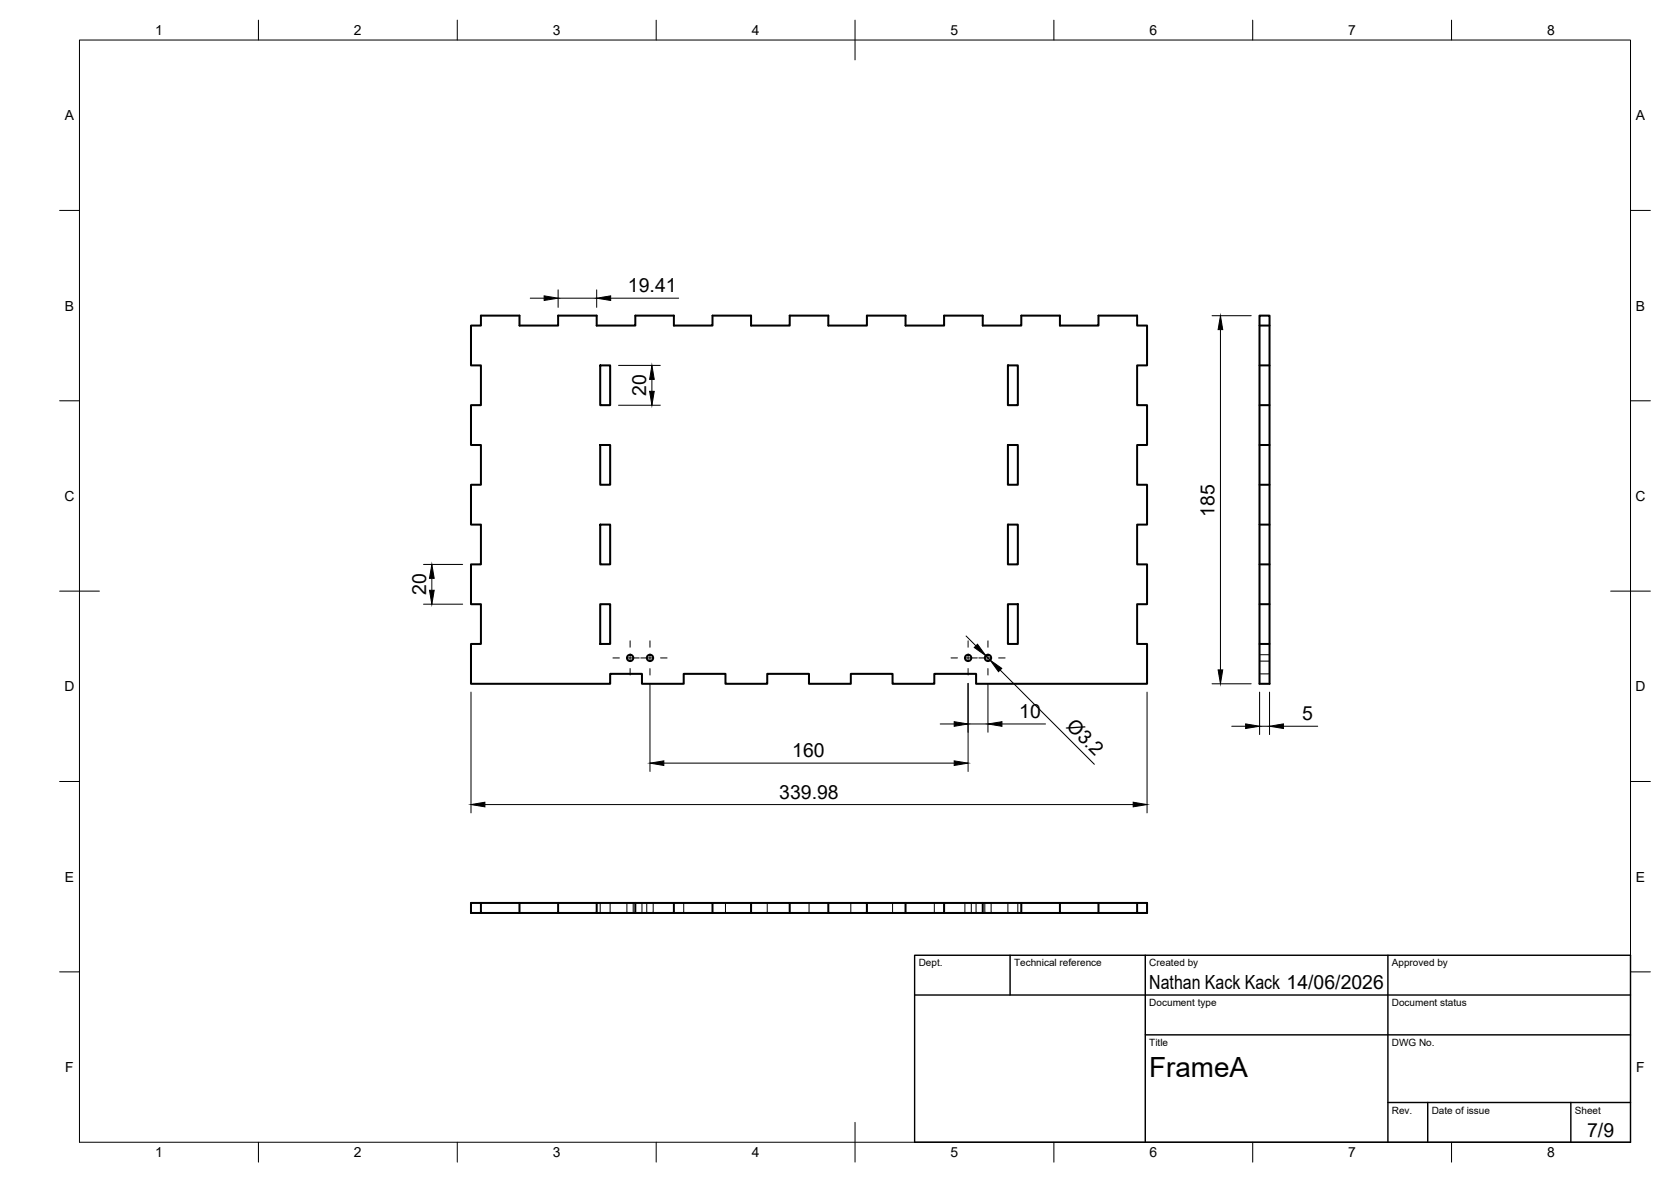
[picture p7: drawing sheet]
<svg xmlns="http://www.w3.org/2000/svg" width="420mm" height="297mm" viewBox="0 0 420 297" stroke-linecap="round" stroke-linejoin="round" font-family="sans-serif">
<!-- layer: Visible -->
<g fill="none" stroke="#000" stroke-width=".51">
<path d="M120.9 79.3h9.7v2.5h9.7v-2.5h9.7v2.5h9.7v-2.5h9.7v2.5h9.8v-2.5h9.6v2.5h9.8v-2.5h9.7v2.5h9.7v-2.5h9.7v2.5h9.7v-2.5h9.7v2.5h9.7v-2.5h9.7v2.5h9.7v-2.5h9.7v2.5h2.5v10h-2.5v10h2.5v10h-2.5v10h2.5v10h-2.5v10h2.5v10h-2.5v10h2.5v10h-43v-2.5h-10.5v2.5h-10.5v-2.5h-10.5v2.5h-10.5v-2.5h-10.5v2.5h-10.5v-2.5h-10.5v2.5h-10.5v-2.5h-8v2.5h-35v-10h2.5v-10h-2.5v-10h2.5v-10h-2.5v-10h2.5v-10h-2.5v-10h2.5v-10h-2.5v-10h2.5zM316.7 79.3h2.5v92.5h-2.5zM150.9 91.8h2.5v10h-2.5zM253.4 91.8h2.5v10h-2.5zM316.7 91.8h2.5M316.7 81.8h2.5M150.9 111.8h2.5v10h-2.5zM253.4 111.8h2.5v10h-2.5zM316.7 101.8h2.5M316.7 111.8h2.5M150.9 131.8h2.5v10h-2.5zM253.4 131.8h2.5v10h-2.5z"/>
<path d="M316.7 121.8h2.5M316.7 131.8h2.5M150.9 151.8h2.5v10h-2.5zM253.4 151.8h2.5v10h-2.5zM316.7 141.8h2.5M316.7 151.8h2.5M316.7 161.8h2.5M120.9 226.9v2.5h9.7M130.6 226.9h9.7v2.5h-9.7M130.6 226.9h-12.2v2.5h2.5M130.6 226.9v2.5M140.3 226.9h9.7"/>
<path d="M140.3 229.4h9.7M150 226.9h9.7v2.5h-9.7M150 226.9v2.5M159.7 226.9h9.7M159.7 229.4h9.7M169.4 226.9h9.8v2.5h-9.8M169.4 226.9v2.5M179.2 226.9h9.6M179.2 229.4h9.6M188.8 226.9h9.8v2.5h-9.8M188.8 226.9v2.5M198.6 226.9h9.7"/>
<path d="M198.6 229.4h9.7M208.3 226.9h9.7v2.5h-9.7M208.3 226.9v2.5M218 226.9h9.7M218 229.4h9.7M227.7 226.9h9.7v2.5h-9.7M227.7 226.9v2.5M237.4 226.9h9.7M237.4 229.4h9.7M247.1 226.9h9.7v2.5h-9.7M247.1 226.9v2.5M256.8 226.9h9.7"/>
<path d="M256.8 229.4h9.7M266.5 226.9h9.7v2.5h-9.7M266.5 226.9v2.5M276.2 226.9h12.2v2.5h-2.5M285.9 226.9v2.5h-9.7"/>
<circle cx="158.4" cy="165.3" r=".79"/>
<circle cx="163.4" cy="165.3" r=".79"/>
<circle cx="243.4" cy="165.3" r=".79"/>
<circle cx="248.4" cy="165.3" r=".79"/>
</g>
<!-- layer: Hidden -->
<g fill="none" stroke="#000" stroke-width=".25">
<path d="M316.7 169.3h2.5M316.7 164.5h2.5M316.7 166.1h2.5M150.9 226.9v2.5M153.4 226.9v2.5M157.6 226.9v2.5M159.2 226.9v2.5M161.4 226.9v2.5M162.6 226.9v2.5M164.2 226.9v2.5M171.9 226.9v2.5M182.4 226.9v2.5"/>
<path d="M192.9 226.9v2.5M203.4 226.9v2.5M213.9 226.9v2.5M224.4 226.9v2.5M234.9 226.9v2.5M242.6 226.9v2.5M244.2 226.9v2.5M245.4 226.9v2.5M247.6 226.9v2.5M249.2 226.9v2.5M253.4 226.9v2.5M255.9 226.9v2.5"/>
</g>
<!-- layer: BORDER -->
<g fill="none" stroke="#000" stroke-width=".25">
<path d="M20 10.1h390v276.9h-390zM65 5.1v5M115 5.1v5M165 5.1v5M215 5.1v10M265 5.1v5M315 5.1v5M365 5.1v5M15 52.9h5M410 52.9h5M15 100.7h5M410 100.7h5"/>
<path d="M15 148.6h10M405 148.6h10M15 196.4h5M410 196.4h5M15 244.2h5M410 244.2h5M65 287v5M115 287v5M165 287v5M215 282.1v9.9M265 287v5M315 287v5"/>
<path d="M365 287v5"/>
</g>
<!-- layer: TITLEBLOCK -->
<path d="M230 240.1h180v46.9h-180zM230 250h180M254 240.1v9.9M288 240.1v46.9M349 240.1v46.9M288 260.1h122M349 277.1h61M359 277.1v9.9M395 277.1v9.9" fill="none" stroke="#000" stroke-width=".36"/>
<!-- layer: Smart Centers -->
<g fill="none" stroke="#000" stroke-width=".25">
<path d="M154.1 165.3h1.6M157.5 165.3h3.2M158.4 161v1.7M158.4 164.5v1.7M158.4 168v1.6M161.1 165.3h3.2M163.4 161v1.7M163.4 164.5v1.7M163.4 168v1.6M166.1 165.3h1.6M239.1 165.3h1.6M242.5 165.3h3.2"/>
<path d="M243.4 161v1.7M243.4 164.5v1.7M243.4 168v1.6M246.1 165.3h3.2M248.4 161v1.7M248.4 164.5v1.7M248.4 168v1.6M251.1 165.3h1.6"/>
</g>
<!-- layer: FD_Dimensions -->
<g fill="none" stroke="#000" stroke-width=".25">
<path d="M133.3 74.9h3.5M140.3 72.8v4.4M140.3 74.9h9.7M150 72.8v4.4M153.5 74.9h17.1M304.8 79.3h9.8M155.5 91.8h10.5M163.9 95.3v3M306.9 82.8v85.5M155.5 101.8h10.5M106.5 151.8h9.8M106.5 141.8h9.8"/>
<path d="M108.6 145.3v3M242.9 159.8l2.5 2.5M118.4 173.9v30.4M163.4 171.7v22.2M243.4 171.7v22.2M247.9 164.8l1.1 1.1M248.4 171.7v12.3M251.5 168.4l23.7 23.7M288.4 173.9v30.4M304.8 171.8h9.8M316.7 173.9v10.7M319.2 173.9v10.7"/>
<path d="M166.9 191.8h73M236.4 181.9h3.5M243.4 181.9h5M251.9 181.9h11M309.7 182.5h3.5M316.7 182.5h2.5M322.7 182.5h8.6M121.9 202.2h163"/>
</g>
<g fill="#000" stroke="#000" stroke-width=".25">
<path d="M136.8 74.3l3.5 .6-3.5 .6zM150 74.9l3.5-.6v1.2zM163.9 91.8l.6 3.5h-1.2zM163.3 98.3h1.2l-.6 3.5zM306.9 79.3l.5 3.5h-1.1zM108 148.3h1.2l-.6 3.5zM108.6 141.8l.6 3.5h-1.2zM245 162.7l.8-.8 2.1 2.9zM249 165.9l2.9 2.1-.8 .8zM306.3 168.3h1.1l-.5 3.5zM163.4 191.8l3.5-.6v1.2zM239.9 191.2l3.5 .6-3.5 .6z"/>
<path d="M239.9 181.4l3.5 .5-3.5 .6zM248.4 181.9l3.5-.5v1.1zM313.2 181.9l3.5 .6-3.5 .6zM319.2 182.5l3.5-.6v1.2zM118.4 202.2l3.5-.6v1.2zM284.9 201.6l3.5 .6-3.5 .6z"/>
</g>
<text font-size="7" x="289" y="270.6">FrameA</text>
<g font-size="4.9">
<text x="157.9" y="73.5">19.41</text>
<text x="162.5" y="99.5" transform="rotate(-90 162.5 99.5)">20</text>
<text x="305.4" y="129.8" transform="rotate(-90 305.4 129.8)">185</text>
<text x="107.1" y="149.5" transform="rotate(-90 107.1 149.5)">20</text>
<text x="256.3" y="180.5">10</text>
<text x="267.9" y="182.7" transform="rotate(45 267.9 182.7)">Ø3.2</text>
<text x="327.4" y="181">5</text>
<text x="199.2" y="190.3">160</text>
<text x="195.9" y="200.7">339.98</text>
<text x="289" y="248.5">Nathan Kack Kack 14/06/2026</text>
<text x="399.1" y="285.7">7/9</text>
</g>
<g font-size="3.5">
<text x="39" y="8.8">1</text>
<text x="89" y="8.8">2</text>
<text x="139" y="8.8">3</text>
<text x="189" y="8.8">4</text>
<text x="239" y="8.8">5</text>
<text x="289" y="8.8">6</text>
<text x="339" y="8.8">7</text>
<text x="389" y="8.8">8</text>
<text x="16.3" y="30.2">A</text>
<text x="411.3" y="30.2">A</text>
<text x="16.3" y="78">B</text>
<text x="411.3" y="78">B</text>
<text x="16.2" y="125.9">C</text>
<text x="411.2" y="125.9">C</text>
<text x="16.2" y="173.7">D</text>
<text x="411.2" y="173.7">D</text>
<text x="16.3" y="221.6">E</text>
<text x="411.3" y="221.6">E</text>
<text x="16.4" y="269.4">F</text>
<text x="411.4" y="269.4">F</text>
<text x="39" y="290.8">1</text>
<text x="89" y="290.8">2</text>
<text x="139" y="290.8">3</text>
<text x="189" y="290.8">4</text>
<text x="239" y="290.8">5</text>
<text x="289" y="290.8">6</text>
<text x="339" y="290.8">7</text>
<text x="389" y="290.8">8</text>
</g>
<g font-size="2.5">
<text x="231" y="242.9">Dept.</text>
<text x="255" y="242.9">Technical reference</text>
<text x="289" y="242.9">Created by</text>
<text x="350" y="242.9">Approved by</text>
<text x="289" y="252.8">Document type</text>
<text x="350" y="252.8">Document status</text>
<text x="289" y="262.9">Title</text>
<text x="350" y="262.9">DWG No.</text>
<text x="350" y="279.9">Rev.</text>
<text x="360" y="279.9">Date of issue</text>
<text x="396" y="279.9">Sheet</text>
</g>
</svg>
